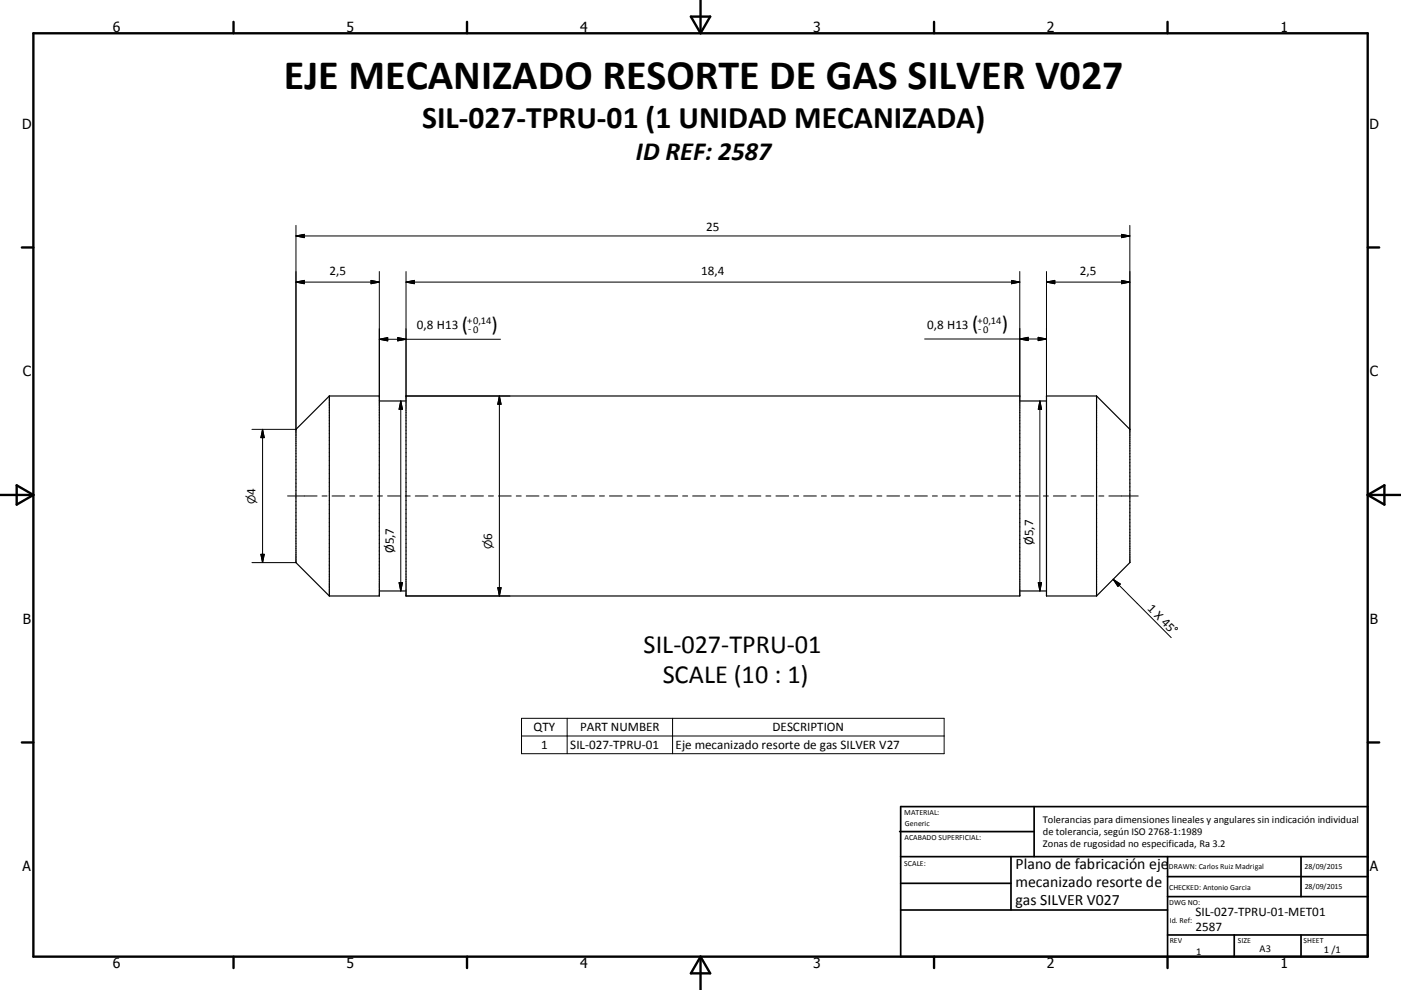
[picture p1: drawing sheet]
<svg xmlns="http://www.w3.org/2000/svg" width="420mm" height="297mm" viewBox="0 0 420 297" stroke-linecap="round" stroke-linejoin="round" font-family="sans-serif">
<path d="M98.7 118.8l-10 10v40l10 10M98.7 118.8v60M98.7 118.8h15v60h-15M121.7 118.8h184v60h-184zM328.8 118.8v60M328.8 118.8l9.9 10v40l-9.9 10M328.8 118.8h-15.1v60h15.1M113.7 120.3h8M305.7 120.3h8M113.7 177.3h8M305.7 177.3h8" fill="none" stroke="#000" stroke-width=".36"/>
<g fill="none" stroke="#000" stroke-width=".71">
<path d="M10 10h400v277h-400zM70 6.6v3.4M140 6.6v3.4M207.1 5h5.8l-2.9 5zM210 0v10M280 6.6v3.4M350 6.6v3.4M6.6 74.2h3.4M410 74.2h3.5M0 148.5h10M5 145.6l5 2.9-5 2.9zM410 148.5h10.1"/>
<path d="M410 148.5l5.1-2.9v5.8zM6.6 222.7h3.4M410 222.7h3.5M70 287v3.4M140 287v3.4M210 287v10M210 287l2.9 5h-5.8zM280 287v3.4M350 287v3.4"/>
</g>
<g fill="none" stroke="#000" stroke-width=".51">
<path d="M269.7 249.5h40.3M270 242h140v45h-140zM270 257h140M303.1 257v16M310 242v15M350 257v30M390.1 257v12M270 265h33.1M270 273h80M350 269h60M350 263h60M350 280.5h60"/>
<path d="M370 280.5v6.5M390.1 280.5v6.5"/>
</g>
<g fill="none" stroke="#000" stroke-width=".3">
<path d="M88.7 70.8l2.5-.5v1zM88.7 67.6v61.2h-13.2M88.7 70.8h250M336.3 70.3l2.4 .5-2.4 .5zM338.7 67.6v61.2M88.7 84.6h25M88.7 84.6l2.5-.5v1zM111.2 84.1l2.5 .5-2.5 .5zM113.7 81.5v37.3M121.7 84.6h184M121.7 84.6l2.5-.5v1zM121.7 81.5v37.3h31.2"/>
<path d="M303.3 84.1l2.4 .5-2.4 .5zM305.7 81.5v37.3M313.7 84.6h25M313.7 81.5v37.3M313.7 84.6l2.5-.5v1zM336.3 84.1l2.4 .5-2.4 .5zM113.7 101.8h36.4M113.7 101.8l2.5-.5v1zM119.2 101.3l2.5 .5-2.5 .5zM149.7 118.8v60M149.7 118.8l.5 2.5h-1zM277.2 101.7h36.5"/>
<path d="M305.7 101.7l2.6-.5v1zM311.3 101.2l2.4 .5-2.4 .5zM78.7 128.8v40M78.7 128.8l.5 2.5h-1zM120.2 120.3v57M120.2 120.3l.5 2.5h-1.1zM311.8 120.3l.5 2.5h-1zM311.8 120.3v57M86.2 148.8h8.9M96.6 148.8h1.4M99.6 148.8h3.8M104.9 148.8h1.5"/>
<path d="M107.9 148.8h3.8M113.2 148.8h1.5M116.2 148.8h3.8M121.5 148.8h1.5M124.5 148.8h3.8M129.8 148.8h1.5M132.8 148.8h3.8M138.1 148.8h1.5M141.1 148.8h3.8M146.4 148.8h1.5M149.4 148.8h3.9M154.8 148.8h1.5"/>
<path d="M157.8 148.8h3.8M163.1 148.8h1.5M166.1 148.8h3.8M171.4 148.8h1.5M174.4 148.8h3.8M179.7 148.8h1.5M182.7 148.8h3.8M188 148.8h1.5M191 148.8h3.9M196.4 148.8h1.5M199.4 148.8h3.8M204.7 148.8h1.5"/>
<path d="M207.7 148.8h3.8M213 148.8h1.5M216 148.8h3.8M221.3 148.8h1.5M224.3 148.8h3.8M229.6 148.8h1.5M232.6 148.8h3.8M237.9 148.8h1.5M240.9 148.8h3.9M246.2 148.8h1.6M249.2 148.8h3.9M254.6 148.8h1.5"/>
<path d="M257.6 148.8h3.8M262.9 148.8h1.5M265.9 148.8h3.8M271.2 148.8h1.5M274.2 148.8h3.8M279.5 148.8h1.5M282.5 148.8h3.8M287.8 148.8h1.5M290.9 148.8h3.8M296.2 148.8h1.5M299.2 148.8h3.8M304.5 148.8h1.5"/>
<path d="M307.5 148.8h3.8M312.8 148.8h1.5M315.8 148.8h3.8M321.1 148.8h1.5M324.1 148.8h3.8M329.4 148.8h1.5M332.4 148.8h8.9M75.5 168.8h13.2M78.2 166.3h1l-.5 2.5zM119.6 174.8h1.1l-.5 2.5zM121.7 178.8h31.2M149.2 176.3h1l-.5 2.5z"/>
<path d="M311.3 174.8h1l-.5 2.5zM333.7 173.8l17.4 17.5M333.7 173.8l2.2 1.4-.7 .7zM156.4 215.5h126.7v10.6h-126.7zM170 215.5v10.6M201.6 215.5v10.6M156.4 220.8h126.7"/>
</g>
<g fill="#000" stroke="#000" stroke-width=".3">
<path d="M88.7 70.8l2.5-.5v1zM336.3 70.3l2.4 .5-2.4 .5zM88.7 84.6l2.5-.5v1zM111.2 84.1l2.5 .5-2.5 .5zM121.7 84.6l2.5-.5v1zM303.3 84.1l2.4 .5-2.4 .5zM313.7 84.6l2.5-.5v1zM336.3 84.1l2.4 .5-2.4 .5zM113.7 101.8l2.5-.5v1zM119.2 101.3l2.5 .5-2.5 .5zM305.7 101.7l2.6-.5v1zM311.3 101.2l2.4 .5-2.4 .5z"/>
<path d="M78.7 128.8l.5 2.5h-1zM120.2 120.3l.5 2.5h-1.1zM149.7 118.8l.5 2.5h-1zM311.8 120.3l.5 2.5h-1zM78.2 166.3h1l-.5 2.5zM119.6 174.8h1.1l-.5 2.5zM149.2 176.3h1l-.5 2.5zM311.3 174.8h1l-.5 2.5zM333.7 173.8l2.2 1.4-.7 .7z"/>
</g>
<text font-size="12.6" x="85.1" y="26.7">EJE MECANIZADO RESORTE DE GAS SILVER V027</text>
<text font-size="9.4" x="126.6" y="38.4">SIL-027-TPRU-01 (1 UNIDAD MECANIZADA)</text>
<g font-size="7.9">
<text x="190.7" y="47.9">ID REF: 2587</text>
<text x="193" y="195.8">SIL-027-TPRU-01</text>
<text x="198.7" y="204.9">SCALE (10 : 1)</text>
</g>
<g font-size="6.3">
<text x="138.4" y="99.2">(</text>
<text x="147.4" y="99.2">)</text>
<text x="291.4" y="99.1">(</text>
<text x="300.3" y="99.1">)</text>
</g>
<g font-size="4.7">
<text x="304.5" y="260.9">Plano de fabricación eje</text>
<text x="304.5" y="266.2">mecanizado resorte de</text>
<text x="304.5" y="271.6">gas SILVER V027</text>
</g>
<g font-size="4.2">
<text x="33.9" y="9.6">6</text>
<text x="103.9" y="9.6">5</text>
<text x="173.9" y="9.6">4</text>
<text x="243.8" y="9.6">3</text>
<text x="313.9" y="9.6">2</text>
<text x="383.9" y="9.6">1</text>
<text x="6.7" y="38.7">D</text>
<text x="410.5" y="38.7">D</text>
<text x="6.9" y="112.9">C</text>
<text x="410.7" y="112.9">C</text>
<text x="6.9" y="187.1">B</text>
<text x="410.7" y="187.1">B</text>
<text x="6.8" y="261.4">A</text>
<text x="410.7" y="261.4">A</text>
<text x="33.9" y="290.4">6</text>
<text x="103.9" y="290.4">5</text>
<text x="173.9" y="290.4">4</text>
<text x="243.8" y="290.4">3</text>
<text x="313.9" y="290.4">2</text>
<text x="383.9" y="290.4">1</text>
</g>
<g font-size="3.9">
<text x="211.8" y="69.3">25</text>
<text x="98.8" y="82.5">2,5</text>
<text x="210.2" y="82.5">18,4</text>
<text x="323.8" y="82.5">2,5</text>
<text x="125" y="98.8">0,8 H13</text>
<text x="278" y="98.7">0,8 H13</text>
<text x="76.6" y="148.4" transform="rotate(-90 76.6 148.4)">4</text>
<text x="118.1" y="165.9" transform="rotate(-90 118.1 165.9)">Ø5,7</text>
<text x="147.6" y="162.1" transform="rotate(-90 147.6 162.1)">6</text>
<text x="309.7" y="163.5" transform="rotate(-90 309.7 163.5)">Ø5,7</text>
<text x="343.8" y="182.8" transform="rotate(45 343.8 182.8)">1 X 45°</text>
<text x="159.9" y="219.5">QTY</text>
<text x="173.9" y="219.4">PART NUMBER</text>
<text x="231.6" y="219.5">DESCRIPTION</text>
<text x="162.2" y="224.7">1</text>
<text x="170.9" y="224.7">SIL-027-TPRU-01</text>
<text x="202.5" y="224.8">Eje mecanizado resorte de gas SILVER V27</text>
<text x="358.4" y="274.9">SIL-027-TPRU-01-MET01</text>
<text x="358.4" y="279.4">2587</text>
</g>
<g font-size="3.3">
<text x="76.6" y="151.2" transform="rotate(-90 76.6 151.2)">⌀</text>
<text x="147.6" y="164.8" transform="rotate(-90 147.6 164.8)">⌀</text>
</g>
<g font-size="3.1">
<text x="140" y="97.3">+0,14</text>
<text x="140.4" y="99.7">-0</text>
<text x="293" y="97.2">+0,14</text>
<text x="293.3" y="99.7">- 0</text>
<text x="312.7" y="246.8">Tolerancias para dimensiones lineales y angulares sin indicación individual</text>
<text x="312.7" y="250.4">de tolerancia, según ISO 2768-1:1989</text>
<text x="312.7" y="254">Zonas de rugosidad no especificada, Ra 3.2</text>
<text x="358.6" y="286.5">1</text>
<text x="377.6" y="285.6">A3</text>
<text x="396.9" y="285.9">1 /1</text>
</g>
<g font-size="2.4">
<text x="271.1" y="244.4">MATERIAL:</text>
<text x="271.2" y="252">ACABADO SUPERFICIAL:</text>
<text x="271.3" y="247.9">Generic</text>
<text x="271.1" y="259.7">SCALE:</text>
<text x="350.4" y="260.8">DRAWN: Carlos Ruiz Madrigal</text>
<text x="391.1" y="260.6">28/09/2015</text>
<text x="350.5" y="267">CHECKED: Antonio Garcia</text>
<text x="391.2" y="266.7">28/09/2015</text>
<text x="350.5" y="271.4">DWG NO:</text>
<text x="350.7" y="276.9">Id. Ref:</text>
<text x="350.7" y="282.8">REV</text>
<text x="371.1" y="282.9">SIZE</text>
<text x="390.8" y="283">SHEET</text>
</g>
</svg>
